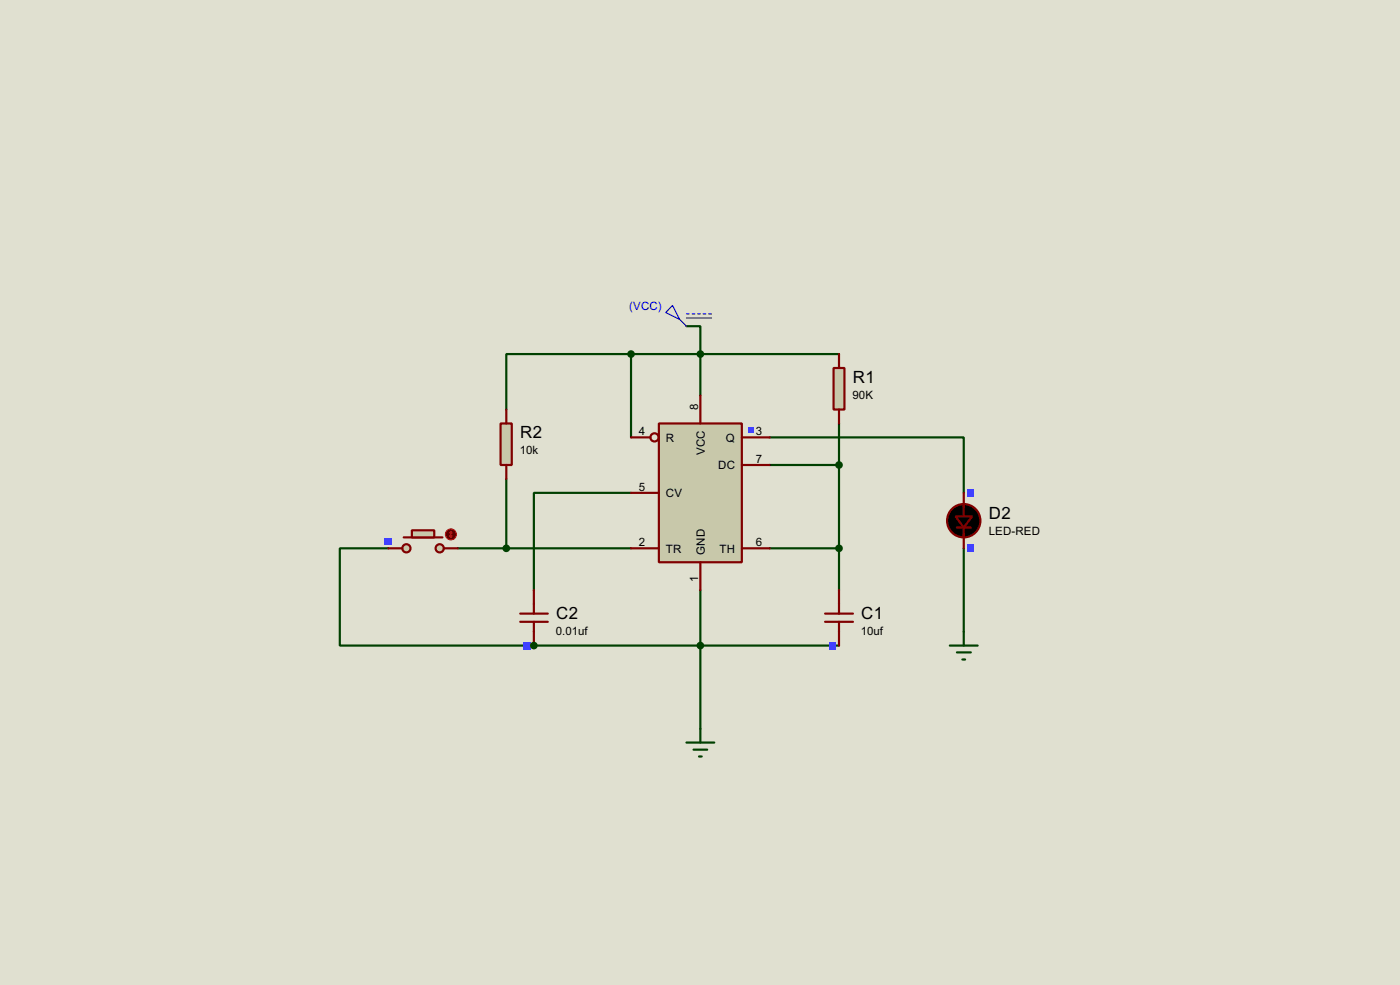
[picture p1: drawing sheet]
<svg xmlns="http://www.w3.org/2000/svg" width="256mm" height="180mm" viewBox="0 0 256 180" stroke-linecap="round" stroke-linejoin="round" font-family="sans-serif">
<path d="M0 0h256.5v180.3h-256.5z" fill="#e0e0d0"/>
<path d="M153.7 64.8h-25.4v7.6M153.7 77.5v30.5M115.6 90.2h-17.8v17.8M141 85.1h12.7M97.8 118.2h55.9M128.3 108v10.2M141 100.4h12.7" fill="none" stroke="#004000" stroke-width=".4"/>
<circle cx="97.8" cy="118.2" r=".2" fill="#004000"/>
<path d="M125.8 59.7h2.5v5.1h-12.7M115.6 64.8h-22.8v10.2M115.6 64.8v15.3M92.8 87.7v12.7M141 80.1h35.6v10.1M71.2 100.4h-8.9v17.8h35.5M83.9 100.4h31.7M128.3 118.2v15.2M176.6 100.4v15.2" fill="none" stroke="#004000" stroke-width=".4"/>
<path d="M120.7 77.5h15.2v25.4h-15.2z" fill="#c8c8aa" stroke="#800000" stroke-width=".4"/>
<g fill="none" stroke="#800000" stroke-width=".4">
<path d="M128.3 72.4v5.1M115.6 80.1h3.6M115.6 90.2h5.1M135.9 80.1h5.1M135.9 85.1h5.1M115.6 100.4h5.1M128.3 102.9v5.1M135.9 100.4h5.1"/>
<circle cx="119.9" cy="80.1" r=".75"/>
</g>
<path d="M137.1 78.3h1v1h-1z" fill="#4040ff"/>
<path d="M152.7 67.4h2v7.6h-2z" fill="#c8c8aa" stroke="#800000" stroke-width=".4"/>
<path d="M153.7 64.8v2.6M153.7 75v2.5M151.2 113.8h5.1M151.2 112.3h5.1M153.7 108v4.3M153.7 113.8v4.4" fill="none" stroke="#800000" stroke-width=".4"/>
<g fill="#004000" stroke="#004000" stroke-width=".4">
<circle cx="128.3" cy="64.8" r=".5"/>
<circle cx="153.7" cy="85.1" r=".5"/>
</g>
<path d="M151.8 117.5h1.3v1.3h-1.3z" fill="#4040ff"/>
<circle cx="153.7" cy="100.4" r=".5" fill="#004000" stroke="#004000" stroke-width=".4"/>
<path d="M95.3 113.8h5.1M95.3 112.3h5.1M97.8 108v4.3M97.8 113.8v4.4" fill="none" stroke="#800000" stroke-width=".4"/>
<path d="M95.9 117.5h1.3v1.3h-1.3z" fill="#4040ff"/>
<circle cx="128.3" cy="118.2" r=".5" fill="#004000" stroke="#004000" stroke-width=".4"/>
<g fill="#c8c8aa" stroke="#800000" stroke-width=".4">
<circle cx="80.5" cy="100.4" r=".75"/>
<circle cx="74.4" cy="100.4" r=".75"/>
</g>
<path d="M74 98.4h7.1" fill="none" stroke="#800000" stroke-width=".4"/>
<path d="M75.5 97.1h4.1v1.3h-4.1z" fill="#c8c8aa" stroke="#800000" stroke-width=".4"/>
<path d="M71.2 100.4h2.5M81.3 100.4h2.6" fill="none" stroke="#800000" stroke-width=".4"/>
<circle cx="82.6" cy="97.8" r="1" fill="#400000" stroke="#f00" stroke-width=".2"/>
<path d="M82.4 98.1l.2 .3M82.6 97.3v1.1M82.6 97.3l-.2 .3M82.6 97.3l.3 .3M82.9 98.1l-.3 .3" fill="none" stroke="#f00" stroke-width=".2"/>
<path d="M70.5 98.5h1.3v1.2h-1.3z" fill="#4040ff"/>
<circle cx="97.8" cy="118.2" r=".5" fill="#004000" stroke="#004000" stroke-width=".4"/>
<path d="M91.7 77.5h2.1v7.6h-2.1z" fill="#c8c8aa" stroke="#800000" stroke-width=".4"/>
<path d="M92.8 75v2.5M92.8 85.1v2.6M175.3 96.6h2.6M176.6 90.2v4.3M176.6 96.6v3.8" fill="none" stroke="#800000" stroke-width=".4"/>
<g fill="#004000" stroke="#004000" stroke-width=".4">
<circle cx="115.6" cy="64.8" r=".5"/>
<circle cx="92.7" cy="100.4" r=".5"/>
</g>
<g fill="#000" stroke="#800000" stroke-width=".4">
<path d="M175.1 94.5h3l-1.5 2.1z"/>
<circle cx="176.5" cy="95.3" r="3.1"/>
</g>
<g fill="#4040ff">
<path d="M177.2 89.6h1.3v1.3h-1.3z"/>
<path d="M177.2 99.7h1.3v1.3h-1.3z"/>
</g>
<path d="M174 118.2h5.1M175.3 119.4h2.6M176.6 115.6v2.6M125.8 135.9h5.1M127.1 137.2h2.5M128.1 138.5h.5M128.3 133.4v2.5M176.3 120.7h.5" fill="none" stroke="#004000" stroke-width=".4"/>
<path d="M123.2 55.9l1.3 2.6-2.5-1.3zM124.5 58.5l1.3 1.2M125.8 57.5h.5M125.8 58.2h4.6M126.8 57.5h.5M127.8 57.5h.5M128.8 57.5h.5M129.8 57.5h.6" fill="none" stroke="#0000c0" stroke-width=".2"/>
<g font-size="3.5">
<text x="156.3" y="70.1">R1</text>
<text x="95.3" y="80.2">R2</text>
<text x="181.2" y="95">D2</text>
<text x="101.9" y="113.2">C2</text>
<text x="157.8" y="113.2">C1</text>
</g>
<text font-size="2.4" fill="#0000c0" x="115.3" y="56.7">(VCC)</text>
<g font-size="2.4">
<text x="127.9" y="74.9" transform="rotate(-90 127.9 74.9)">8</text>
<text x="156.2" y="73">90K</text>
<text x="95.2" y="83.1">10k</text>
<text x="117" y="79.7">4</text>
<text x="122" y="80.8">R</text>
<text x="129.1" y="83.3" transform="rotate(-90 129.1 83.3)">VCC</text>
<text x="133" y="80.8">Q</text>
<text x="138.5" y="79.7">3</text>
<text x="117" y="89.8">5</text>
<text x="131.6" y="85.9">DC</text>
<text x="138.5" y="84.7">7</text>
<text x="122" y="91">CV</text>
<text x="117" y="100">2</text>
<text x="122" y="101.2">TR</text>
<text x="129.1" y="101.6" transform="rotate(-90 129.1 101.6)">GND</text>
<text x="131.8" y="101.2">TH</text>
<text x="138.5" y="100">6</text>
<text x="181.1" y="97.9">LED-RED</text>
<text x="127.9" y="106.6" transform="rotate(-90 127.9 106.6)">1</text>
<text x="101.9" y="116.2">0.01uf</text>
<text x="157.7" y="116.2">10uf</text>
</g>
</svg>
